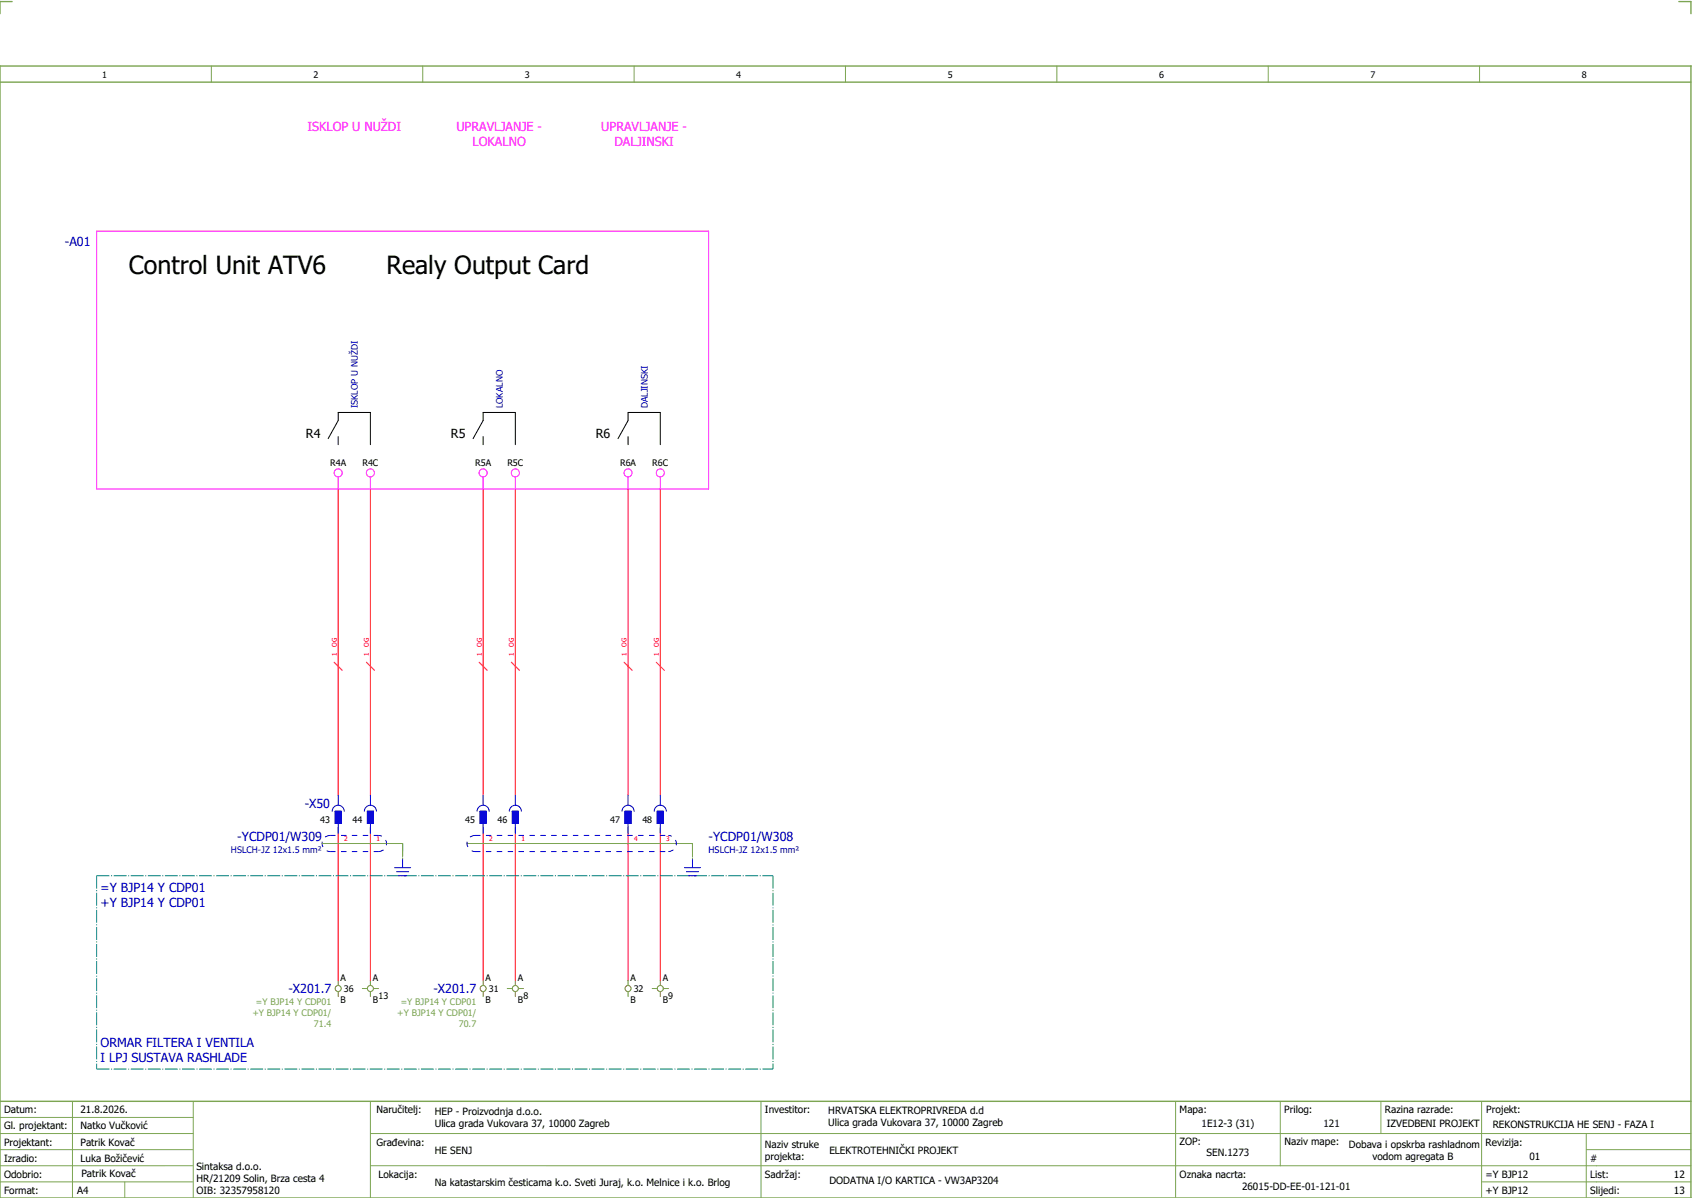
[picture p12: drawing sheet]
<svg xmlns="http://www.w3.org/2000/svg" width="421mm" height="297mm" viewBox="0 0 421 297" stroke-linecap="round" stroke-linejoin="round" font-family="sans-serif">
<path d="M0 16.4h420v281h-420zM3 .4h-3v3M417 .4h3v3M0 20.4h420M0 273.4h420" fill="none" stroke="#7ca552" stroke-width=".35"/>
<g fill="none" stroke="#7ca552" stroke-width=".25">
<path d="M52.5 16.4v4M105 16.4v4M157.5 16.4v4M210 16.4v4M262.5 16.4v4M315 16.4v4M367.5 16.4v4M0 277.4h48M18 273.4v24M48 273.4v24M92 273.4v24M189 273.4v24"/>
<path d="M292 273.4v23.8M318 273.4v16M343 273.4v8M368 273.4v23.8M0 281.4h48M0 285.4h47.8M0 293.4h47.8M31 293.4v4M47.8 289.4h-47.8M92 281.4h328M92 289.4h328M368 293.4h52"/>
<path d="M394 285.4h26M394 281.4v15.8"/>
</g>
<path d="M96 209.4h4M100 209.4v4M168 209.4h4M172 209.4v4" fill="none" stroke="#00be00" stroke-width=".25" stroke-dasharray="3.2 .4 .3 .4"/>
<g fill="none" stroke="#f00" stroke-width=".25">
<path d="M84 121.4v76M92 121.4v76M120 121.4v76M128 121.4v76M156 121.4v76M164 121.4v76M83 164.4l2 2M91 164.4l2 2M119 164.4l2 2M127 164.4l2 2M155 164.4l2 2M163 164.4l2 2"/>
<path d="M84 205.4v38M92 205.4v38M120 205.4v38M128 205.4v38M156 205.4v38M164 205.4v38"/>
</g>
<path d="M81.5 108.9l2.5-4.5v-2h8v8M84 108.4v2M117.5 108.9l2.5-4.5v-2h8v8M120 108.4v2M153.5 108.9l2.5-4.5v-2h8v8M156 108.4v2" fill="none" stroke="#000" stroke-width=".25"/>
<path d="M98 209.4h2M100 209.4v2M170 209.4h2M172 209.4v2" fill="none" stroke="#00be00" stroke-width=".25" stroke-dasharray="3.2 .4 .3 .4" stroke-linecap="butt"/>
<g fill="none" stroke="#f0f" stroke-width=".25">
<path d="M24 57.4h152v64h-152zM84 118.4v3M92 118.4v3M120 118.4v3M128 118.4v3M156 118.4v3M164 118.4v3"/>
<circle cx="84" cy="117.4" r="1"/>
<circle cx="92" cy="117.4" r="1"/>
<circle cx="120" cy="117.4" r="1"/>
<circle cx="128" cy="117.4" r="1"/>
<circle cx="156" cy="117.4" r="1"/>
<circle cx="164" cy="117.4" r="1"/>
</g>
<g fill="#00f" stroke="#00f" stroke-width=".25">
<path d="M83.2 201.4h1.5v3h-1.5z"/>
<path d="M91.2 201.4h1.5v3h-1.5z"/>
<path d="M119.2 201.4h1.5v3h-1.5z"/>
<path d="M127.3 201.4h1.5v3h-1.5z"/>
<path d="M155.3 201.4h1.5v3h-1.5z"/>
<path d="M163.3 201.4h1.5v3h-1.5z"/>
</g>
<g fill="none" stroke="#00f" stroke-width=".25">
<path d="M84 197.4v2.5M92 197.4v2.5M120 197.4v2.5M128 197.4v2.5M156 197.4v2.5M164 197.4v2.5M82.5 201.4a1.5 1.5 0 0 1 1.5-1.5 1.5 1.5 0 0 1 1.5 1.5M83.2 201.4h1.5v3h-1.5zM84 204.4v2.5M90.5 201.4a1.5 1.5 0 0 1 1.5-1.5 1.5 1.5 0 0 1 1.5 1.5M91.2 201.4h1.5v3h-1.5zM92 204.4v2.5"/>
<path d="M98 215.4h4M98.5 216.4h3M99 217.4h2M100 213.4v2M118.5 201.4a1.5 1.5 0 0 1 1.5-1.5 1.5 1.5 0 0 1 1.5 1.5M119.2 201.4h1.5v3h-1.5zM120 204.4v2.5M126.5 201.4a1.5 1.5 0 0 1 1.5-1.5 1.5 1.5 0 0 1 1.5 1.5M127.3 201.4h1.5v3h-1.5zM128 204.4v2.5M154.5 201.4a1.5 1.5 0 0 1 1.5-1.5 1.5 1.5 0 0 1 1.5 1.5M155.3 201.4h1.5v3h-1.5z"/>
<path d="M156 204.4v2.5M162.5 201.4a1.5 1.5 0 0 1 1.5-1.5 1.5 1.5 0 0 1 1.5 1.5M163.3 201.4h1.5v3h-1.5zM164 204.4v2.5M170 215.4h4M170.5 216.4h3M171 217.4h2M172 213.4v2"/>
</g>
<path d="M24 217.4h168M24 217.4v48M192 217.4v48M24 265.4h168" fill="none" stroke="#007f7f" stroke-width=".25" stroke-dasharray="3.2 .4 .3 .4" stroke-linecap="butt"/>
<g fill="none" stroke="#a57c00" stroke-width=".25">
<path d="M80 209.4h16M116 209.4h52M84 243.4v1.2M84 246.1v1.3M90 245.4h1.2M92 243.4v1.2M92 246.1v1.3M92.7 245.4h1.3M120 243.4v1.2M120 246.1v1.3M126 245.4h1.3M128 243.4v1.2"/>
<path d="M128 246.1v1.3M128.8 245.4h1.2M156 243.4v1.2M156 246.1v1.3M162 245.4h1.3M164 243.4v1.2M164 246.1v1.3M164.8 245.4h1.2"/>
<circle cx="84" cy="245.4" r=".75"/>
<circle cx="92" cy="245.4" r=".75"/>
<circle cx="120" cy="245.4" r=".75"/>
<circle cx="128" cy="245.4" r=".75"/>
<circle cx="156" cy="245.4" r=".75"/>
<circle cx="164" cy="245.4" r=".75"/>
</g>
<path d="M82 211.4h12M82 207.4h12M82 207.4a2 2 0 0 0-2 2 2 2 0 0 0 2 2M94 211.4a2 2 0 0 0 2-2 2 2 0 0 0-2-2M118 211.4h48M118 207.4h48M118 207.4a2 2 0 0 0-2 2 2 2 0 0 0 2 2M166 211.4a2 2 0 0 0 2-2 2 2 0 0 0-2-2" fill="none" stroke="#00f" stroke-width=".25" stroke-dasharray="1.4 1.4" stroke-linecap="butt"/>
<g font-size="6.2">
<text x="32" y="68.1">Control Unit ATV6</text>
<text x="96" y="68.1">Realy Output Card</text>
</g>
<g font-size="3.1" fill="#f0f">
<text x="76.4" y="32.5">ISKLOP U NUŽDI</text>
<text x="113.3" y="32.5">UPRAVLJANJE -</text>
<text x="149.3" y="32.5">UPRAVLJANJE -</text>
<text x="117.4" y="36.3">LOKALNO</text>
<text x="152.6" y="36.3">DALJINSKI</text>
</g>
<g font-size="3.1" fill="#00f">
<text x="16.1" y="61">-A01</text>
<text x="75.7" y="200.6">-X50</text>
<text x="58.9" y="208.8">-YCDP01/W309</text>
<text x="176" y="208.8">-YCDP01/W308</text>
<text x="25" y="221.5">=Y BJP14 Y CDP01</text>
<text x="25" y="225.3">+Y BJP14 Y CDP01</text>
<text x="71.6" y="246.6">-X201.7</text>
<text x="107.6" y="246.6">-X201.7</text>
<text x="25" y="260">ORMAR FILTERA I VENTILA</text>
<text x="25" y="263.8">I LPJ SUSTAVA RASHLADE</text>
</g>
<g font-size="3.1">
<text x="76" y="108.8">R4</text>
<text x="112" y="108.8">R5</text>
<text x="148" y="108.8">R6</text>
</g>
<g font-size="2.5">
<text x="1" y="276.4">Datum:</text>
<text x="1" y="280.4">Gl. projektant:</text>
<text x="20" y="276.4">21.8.2026.</text>
<text x="20" y="280.4">Natko Vučković</text>
<text x="93.5" y="276.4">Naručitelj:</text>
<text x="108" y="276.9">HEP - Proizvodnja d.o.o.</text>
<text x="108" y="279.9">Ulica grada Vukovara 37, 10000 Zagreb</text>
<text x="190" y="276.4">Investitor:</text>
<text x="205.7" y="276.6">HRVATSKA ELEKTROPRIVREDA d.d</text>
<text x="205.7" y="279.6">Ulica grada Vukovara 37, 10000 Zagreb</text>
<text x="293" y="276.4">Mapa:</text>
<text x="298.4" y="279.9">1E12-3 (31)</text>
<text x="319" y="276.4">Prilog:</text>
<text x="328.7" y="279.9">121</text>
<text x="344" y="276.4">Razina razrade:</text>
<text x="344.4" y="279.9">IZVEDBENI PROJEKT</text>
<text x="369.2" y="276.3">Projekt:</text>
<text x="370.8" y="279.9">REKONSTRUKCIJA HE SENJ - FAZA I</text>
<text x="1" y="284.4">Projektant:</text>
<text x="20" y="284.4">Patrik Kovač</text>
<text x="93.5" y="284.4">Građevina:</text>
<text x="108" y="286.4">HE SENJ</text>
<text x="190" y="284.9">Naziv struke</text>
<text x="190" y="287.9">projekta:</text>
<text x="206" y="286.5">ELEKTROTEHNIČKI PROJEKT</text>
<text x="293" y="284.3">ZOP:</text>
<text x="299.7" y="286.9">SEN.1273</text>
<text x="319" y="284.3">Naziv mape:</text>
<text x="335.1" y="285">Dobava i opskrba rashladnom</text>
<text x="340.9" y="288">vodom agregata B</text>
<text x="369" y="284.4">Revizija:</text>
<text x="379.9" y="287.9">01</text>
<text x="1" y="288.4">Izradio:</text>
<text x="1" y="292.4">Odobrio:</text>
<text x="20" y="288.4">Luka Božičević</text>
<text x="20.2" y="292.3">Patrik Kovač</text>
<text x="48.8" y="290.4">Sintaksa d.o.o.</text>
<text x="48.8" y="293.4">HR/21209 Solin, Brza cesta 4</text>
<text x="94" y="292.4">Lokacija:</text>
<text x="190" y="292.4">Sadržaj:</text>
<text x="206" y="293.9">DODATNA I/O KARTICA - VW3AP3204</text>
<text x="293" y="292.4">Oznaka nacrta:</text>
<text x="369" y="292.4">=Y BJP12</text>
<text x="395" y="292.4">List:</text>
<text x="395" y="288.4">#</text>
<text x="415.8" y="292.4">12</text>
<text x="1" y="296.4">Format:</text>
<text x="19.2" y="296.4">A4</text>
<text x="48.8" y="296.4">OIB: 32357958120</text>
<text x="108" y="294.4">Na katastarskim česticama k.o. Sveti Juraj, k.o. Melnice i k.o. Brlog</text>
<text x="308.5" y="295.4">26015-DD-EE-01-121-01</text>
<text x="369" y="296.4">+Y BJP12</text>
<text x="395" y="296.4">Slijedi:</text>
<text x="415.8" y="296.4">13</text>
</g>
<g font-size="2.2">
<text x="25.4" y="19.4">1</text>
<text x="77.9" y="19.4">2</text>
<text x="130.4" y="19.4">3</text>
<text x="182.9" y="19.4">4</text>
<text x="235.4" y="19.4">5</text>
<text x="287.9" y="19.4">6</text>
<text x="340.4" y="19.4">7</text>
<text x="392.9" y="19.4">8</text>
<text x="82" y="115.8">R4A</text>
<text x="90" y="115.8">R4C</text>
<text x="118" y="115.8">R5A</text>
<text x="126" y="115.8">R5C</text>
<text x="154" y="115.8">R6A</text>
<text x="162" y="115.8">R6C</text>
<text x="79.6" y="204.3">43</text>
<text x="87.6" y="204.3">44</text>
<text x="115.6" y="204.3">45</text>
<text x="123.6" y="204.3">46</text>
<text x="151.6" y="204.3">47</text>
<text x="159.6" y="204.3">48</text>
<text x="84.6" y="243.5">A</text>
<text x="92.6" y="243.5">A</text>
<text x="120.6" y="243.5">A</text>
<text x="128.6" y="243.5">A</text>
<text x="156.6" y="243.5">A</text>
<text x="164.6" y="243.5">A</text>
<text x="84.6" y="249">B</text>
<text x="85.4" y="246.3">36</text>
<text x="92.6" y="249">B</text>
<text x="94" y="248">13</text>
<text x="120.6" y="249">B</text>
<text x="121.4" y="246.3">31</text>
<text x="128.6" y="249">B</text>
<text x="130" y="248">8</text>
<text x="156.6" y="249">B</text>
<text x="157.4" y="246.3">32</text>
<text x="164.6" y="249">B</text>
<text x="166" y="248">9</text>
</g>
<g font-size="2.2" fill="#00f">
<text x="88.9" y="101.4" transform="rotate(-90 88.9 101.4)">ISKLOP U NUŽDI</text>
<text x="124.9" y="101.4" transform="rotate(-90 124.9 101.4)">LOKALNO</text>
<text x="160.9" y="101.4" transform="rotate(-90 160.9 101.4)">DALJINSKI</text>
<text x="57.4" y="211.6">HSLCH-JZ 12x1.5 mm²</text>
<text x="176" y="211.6">HSLCH-JZ 12x1.5 mm²</text>
</g>
<g font-size="2.2" fill="#7ca552">
<text x="63.5" y="249.5">=Y BJP14 Y CDP01</text>
<text x="99.5" y="249.5">=Y BJP14 Y CDP01</text>
<text x="62.7" y="252.2">+Y BJP14 Y CDP01/</text>
<text x="78" y="254.9">71.4</text>
<text x="98.7" y="252.2">+Y BJP14 Y CDP01/</text>
<text x="114" y="254.9">70.7</text>
</g>
<g font-size="1.6" fill="#f00">
<text x="83.6" y="160.5" transform="rotate(-90 83.6 160.5)">OG</text>
<text x="91.6" y="160.5" transform="rotate(-90 91.6 160.5)">OG</text>
<text x="119.6" y="160.5" transform="rotate(-90 119.6 160.5)">OG</text>
<text x="127.6" y="160.5" transform="rotate(-90 127.6 160.5)">OG</text>
<text x="155.6" y="160.5" transform="rotate(-90 155.6 160.5)">OG</text>
<text x="163.6" y="160.5" transform="rotate(-90 163.6 160.5)">OG</text>
<text x="83.6" y="162.8" transform="rotate(-90 83.6 162.8)">1</text>
<text x="91.6" y="162.8" transform="rotate(-90 91.6 162.8)">1</text>
<text x="119.6" y="162.8" transform="rotate(-90 119.6 162.8)">1</text>
<text x="127.6" y="162.8" transform="rotate(-90 127.6 162.8)">1</text>
<text x="155.6" y="162.8" transform="rotate(-90 155.6 162.8)">1</text>
<text x="163.6" y="162.8" transform="rotate(-90 163.6 162.8)">1</text>
<text x="85.5" y="208.9">2</text>
<text x="93.5" y="208.9">1</text>
<text x="121.5" y="208.9">2</text>
<text x="129.5" y="208.9">1</text>
<text x="157.5" y="208.9">4</text>
<text x="165.5" y="208.9">3</text>
</g>
</svg>
